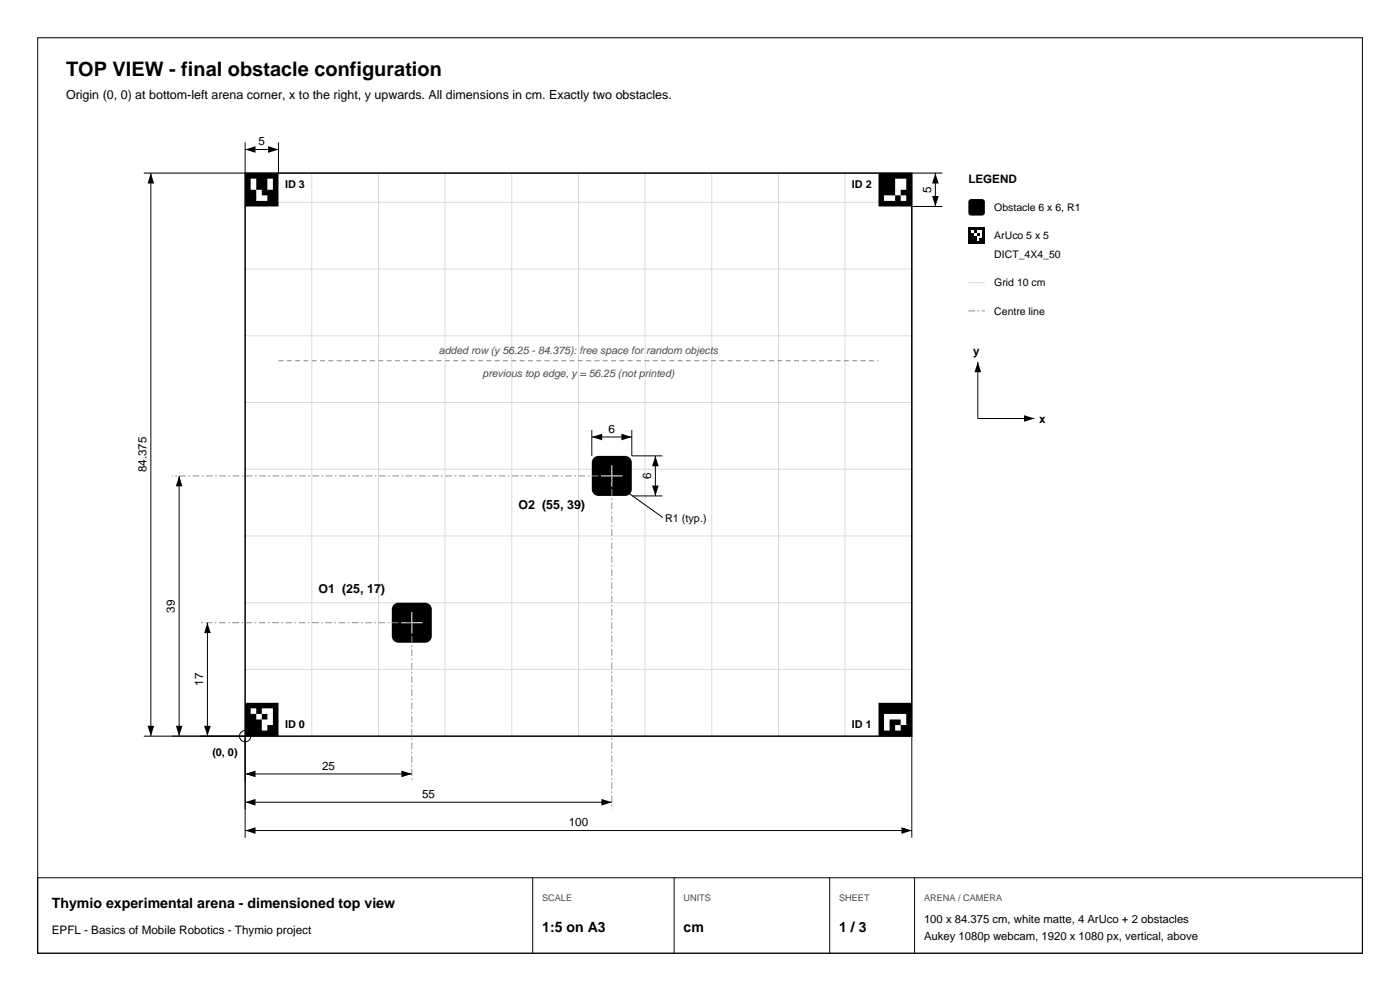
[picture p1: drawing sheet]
<svg xmlns="http://www.w3.org/2000/svg" width="420mm" height="297mm" viewBox="0 0 420 297" stroke-linecap="round" stroke-linejoin="round" font-family="sans-serif">
<g fill="none" stroke="#000" stroke-width=".3">
<path d="M11.3 11.3h397.4v274.4h-397.4zM45.3 51.9v168.7M73.5 42.7v9.2h-30.4M73.5 44.8h10M83.5 42.7v9.2M273.5 51.9h9.2M280.6 51.9v10M273.5 61.9h9.2M293.3 108.4v17h17M177.5 128.8v7.8M177.5 131h12M189.5 128.8v7.8h9.2"/>
<path d="M196.6 136.6v12M53.7 142.6v78M188.9 148l9.9 7.1M189.5 148.6h9.2M62.2 186.6v34M43.1 220.6h30.4v30.4M73.5 231.9h50M273.5 220.6v30.4M73.5 240.4h110M73.5 248.9h200M11.3 263.1h397.4v22.6h-397.4zM159.8 263.1v22.6"/>
<path d="M202.2 263.1v22.6M248.9 263.1v22.6M274.4 263.1v22.6"/>
<circle cx="73.5" cy="220.6" r="1.7"/>
</g>
<g fill="none" stroke="#dbdbdb" stroke-width=".3">
<path d="M93.5 51.9v168.7M113.5 51.9v168.7M133.5 51.9v168.7M153.5 51.9v168.7M173.5 51.9v168.7M193.5 51.9v168.7M213.5 51.9v168.7M233.5 51.9v168.7M253.5 51.9v168.7M73.5 60.6h200M73.5 80.6h200M290.5 84.7h5"/>
<path d="M73.5 100.6h200M73.5 120.6h200M73.5 140.6h200M73.5 160.6h200M73.5 180.6h200M73.5 200.6h200"/>
</g>
<path d="M83.5 108.1h180" fill="none" stroke="#8c8c8c" stroke-width=".3" stroke-dasharray="1.5 1" stroke-linecap="butt"/>
<g fill="#000">
<path d="M45.3 51.9l.9 3.1h-1.9zM73.5 44.8l3.2-1v2zM80.4 43.8l3.1 1-3.1 1zM280.6 51.9l1 3.1h-2zM279.6 58.8h2l-1 3.1zM293.3 108.4l1 3.2h-1.9zM177.5 131l3.2-1v2zM186.4 130l3.1 1-3.1 1zM196.6 136.6l1 3.1h-2zM307.2 124.4l3.1 1-3.1 1zM53.7 142.6l1 3.1h-1.9zM195.6 145.5h2l-1 3.1z"/>
<path d="M62.2 186.6l1 3.1h-2zM44.3 217.5h1.9l-.9 3.1zM52.8 217.5h1.9l-1 3.1zM61.2 217.5h2l-1 3.1zM73.5 231.9l3.2-.9v1.9zM120.4 231l3.1 .9-3.1 1zM73.5 240.4l3.2-1v2zM73.5 248.9l3.2-1v2zM180.4 239.4l3.1 1-3.1 1zM270.4 247.9l3.1 1-3.1 1z"/>
<path d="M73.5 51.9v1.6h1.7v-1.6zM75.2 51.9v1.6h1.7v-1.6zM76.9 51.9v1.6h1.6v-1.6zM78.5 51.9v1.6h1.7v-1.6zM80.2 51.9v1.6h1.7v-1.6zM81.9 51.9v1.6h1.6v-1.6zM73.5 53.5v1.7h1.7v-1.7zM76.9 53.5v1.7h1.6v-1.7zM78.5 53.5v1.7h1.7v-1.7zM81.9 53.5v1.7h1.6v-1.7zM73.5 55.2v1.7h1.7v-1.7zM76.9 55.2v1.7h1.6v-1.7zM78.5 55.2v1.7h1.7v-1.7zM81.9 55.2v1.7h1.6v-1.7zM73.5 56.9v1.6h1.7v-1.6zM75.2 56.9v1.6h1.7v-1.6zM78.5 56.9v1.6h1.7v-1.6zM80.2 56.9v1.6h1.7v-1.6zM81.9 56.9v1.6h1.6v-1.6zM73.5 58.5v1.7h1.7v-1.7zM75.2 58.5v1.7h1.7v-1.7zM80.2 58.5v1.7h1.7v-1.7zM81.9 58.5v1.7h1.6v-1.7zM73.5 60.2v1.7h1.7v-1.7zM75.2 60.2v1.7h1.7v-1.7zM76.9 60.2v1.7h1.6v-1.7zM78.5 60.2v1.7h1.7v-1.7zM80.2 60.2v1.7h1.7v-1.7zM81.9 60.2v1.7h1.6v-1.7z" fill-rule="evenodd"/>
<path d="M263.5 51.9v1.6h1.7v-1.6zM265.2 51.9v1.6h1.7v-1.6zM266.9 51.9v1.6h1.6v-1.6zM268.5 51.9v1.6h1.7v-1.6zM270.2 51.9v1.6h1.7v-1.6zM271.9 51.9v1.6h1.6v-1.6zM263.5 53.5v1.7h1.7v-1.7zM265.2 53.5v1.7h1.7v-1.7zM266.9 53.5v1.7h1.6v-1.7zM271.9 53.5v1.7h1.6v-1.7zM263.5 55.2v1.7h1.7v-1.7zM265.2 55.2v1.7h1.7v-1.7zM266.9 55.2v1.7h1.6v-1.7zM271.9 55.2v1.7h1.6v-1.7zM263.5 56.9v1.6h1.7v-1.6zM265.2 56.9v1.6h1.7v-1.6zM266.9 56.9v1.6h1.6v-1.6zM270.2 56.9v1.6h1.7v-1.6zM271.9 56.9v1.6h1.6v-1.6zM263.5 58.5v1.7h1.7v-1.7zM268.5 58.5v1.7h1.7v-1.7zM271.9 58.5v1.7h1.6v-1.7zM263.5 60.2v1.7h1.7v-1.7zM265.2 60.2v1.7h1.7v-1.7zM266.9 60.2v1.7h1.6v-1.7zM268.5 60.2v1.7h1.7v-1.7zM270.2 60.2v1.7h1.7v-1.7zM271.9 60.2v1.7h1.6v-1.7z" fill-rule="evenodd"/>
<path d="M290.5 68.1h.8v.9h-.8z" fill-rule="evenodd"/>
<path d="M290.5 69h.8v.8h-.8z" fill-rule="evenodd"/>
<path d="M290.5 69.8h.8v.8h-.8z" fill-rule="evenodd"/>
<path d="M290.5 70.6h.8v.8h-.8z" fill-rule="evenodd"/>
<path d="M290.5 71.4h.8v.9h-.8z" fill-rule="evenodd"/>
<path d="M290.5 72.3h.8v.8h-.8z" fill-rule="evenodd"/>
<path d="M291.3 68.1h.9v.9h-.9z" fill-rule="evenodd"/>
<path d="M291.3 69.8h.9v.8h-.9z" fill-rule="evenodd"/>
<path d="M291.3 70.6h.9v.8h-.9z" fill-rule="evenodd"/>
<path d="M291.3 71.4h.9v.9h-.9z" fill-rule="evenodd"/>
<path d="M291.3 72.3h.9v.8h-.9z" fill-rule="evenodd"/>
<path d="M290.8 59.9l.6-.2h3.2a.85 .85 0 0 1 .9 .8v3.3a.85 .85 0 0 1-.9 .8h-3.2a.85 .85 0 0 1-.9-.8v-3.3z" fill-rule="evenodd"/>
<path d="M292.2 68.1h.8v.9h-.8z" fill-rule="evenodd"/>
<path d="M292.2 69h.8v.8h-.8z" fill-rule="evenodd"/>
<path d="M292.2 70.6h.8v.8h-.8z" fill-rule="evenodd"/>
<path d="M292.2 71.4h.8v.9h-.8z" fill-rule="evenodd"/>
<path d="M292.2 72.3h.8v.8h-.8z" fill-rule="evenodd"/>
<path d="M293 68.1h.8v.9h-.8z" fill-rule="evenodd"/>
<path d="M293 69.8h.8v.8h-.8z" fill-rule="evenodd"/>
<path d="M293 72.3h.8v.8h-.8z" fill-rule="evenodd"/>
<path d="M293.8 68.1h.8v.9h-.8z" fill-rule="evenodd"/>
<path d="M293.8 71.4h.8v.9h-.8z" fill-rule="evenodd"/>
<path d="M293.8 72.3h.8v.8h-.8z" fill-rule="evenodd"/>
<path d="M294.6 68.1h.9v.9h-.9z" fill-rule="evenodd"/>
<path d="M294.6 69h.9v.8h-.9z" fill-rule="evenodd"/>
<path d="M294.6 69.8h.9v.8h-.9z" fill-rule="evenodd"/>
<path d="M294.6 70.6h.9v.8h-.9z" fill-rule="evenodd"/>
<path d="M294.6 71.4h.9v.9h-.9z" fill-rule="evenodd"/>
<path d="M294.6 72.3h.9v.8h-.9z" fill-rule="evenodd"/>
<path d="M178.1 137.2l1.4-.6h8a2 2 0 0 1 2 2v8a2 2 0 0 1-2 2h-8a2 2 0 0 1-2-2v-8z" fill-rule="evenodd"/>
<path d="M118.1 181.2l1.4-.6h8a2 2 0 0 1 2 2v8a2 2 0 0 1-2 2h-8a2 2 0 0 1-2-2v-8z" fill-rule="evenodd"/>
<path d="M73.5 210.6v1.7h1.7v-1.7zM75.2 210.6v1.7h1.7v-1.7zM76.9 210.6v1.7h1.6v-1.7zM78.5 210.6v1.7h1.7v-1.7zM80.2 210.6v1.7h1.7v-1.7zM81.9 210.6v1.7h1.6v-1.7zM73.5 212.3v1.7h1.7v-1.7zM76.9 212.3v1.7h1.6v-1.7zM81.9 212.3v1.7h1.6v-1.7zM73.5 214v1.6h1.7v-1.6zM75.2 214v1.6h1.7v-1.6zM78.5 214v1.6h1.7v-1.6zM81.9 214v1.6h1.6v-1.6zM73.5 215.6v1.7h1.7v-1.7zM75.2 215.6v1.7h1.7v-1.7zM76.9 215.6v1.7h1.6v-1.7zM81.9 215.6v1.7h1.6v-1.7zM73.5 217.3v1.7h1.7v-1.7zM75.2 217.3v1.7h1.7v-1.7zM76.9 217.3v1.7h1.6v-1.7zM80.2 217.3v1.7h1.7v-1.7zM81.9 217.3v1.7h1.6v-1.7zM73.5 219v1.6h1.7v-1.6zM75.2 219v1.6h1.7v-1.6zM76.9 219v1.6h1.6v-1.6zM78.5 219v1.6h1.7v-1.6zM80.2 219v1.6h1.7v-1.6zM81.9 219v1.6h1.6v-1.6z" fill-rule="evenodd"/>
<path d="M263.5 210.6v1.7h1.7v-1.7zM265.2 210.6v1.7h1.7v-1.7zM266.9 210.6v1.7h1.6v-1.7zM268.5 210.6v1.7h1.7v-1.7zM270.2 210.6v1.7h1.7v-1.7zM271.9 210.6v1.7h1.6v-1.7zM263.5 212.3v1.7h1.7v-1.7zM265.2 212.3v1.7h1.7v-1.7zM266.9 212.3v1.7h1.6v-1.7zM268.5 212.3v1.7h1.7v-1.7zM270.2 212.3v1.7h1.7v-1.7zM271.9 212.3v1.7h1.6v-1.7zM263.5 214v1.6h1.7v-1.6zM271.9 214v1.6h1.6v-1.6zM263.5 215.6v1.7h1.7v-1.7zM266.9 215.6v1.7h1.6v-1.7zM268.5 215.6v1.7h1.7v-1.7zM271.9 215.6v1.7h1.6v-1.7zM263.5 217.3v1.7h1.7v-1.7zM266.9 217.3v1.7h1.6v-1.7zM270.2 217.3v1.7h1.7v-1.7zM271.9 217.3v1.7h1.6v-1.7zM263.5 219v1.6h1.7v-1.6zM265.2 219v1.6h1.7v-1.6zM266.9 219v1.6h1.6v-1.6zM268.5 219v1.6h1.7v-1.6zM270.2 219v1.6h1.7v-1.6zM271.9 219v1.6h1.6v-1.6z" fill-rule="evenodd"/>
</g>
<path d="M73.5 51.9h200v168.7h-200z" fill="none" stroke="#000" stroke-width=".45"/>
<path d="M183.5 139.4v6.4M180.3 142.6h6.4M120.3 186.6h6.4M123.5 183.4v6.4" fill="none" stroke="#fff" stroke-width=".3"/>
<path d="M290.5 93.2h5M183.5 142.6v99.9M183.5 142.6h-131.9M123.5 186.6v47.5M123.5 186.6h-63.4" fill="none" stroke="#8c8c8c" stroke-width=".3" stroke-dasharray="2 .7 .5 .7" stroke-linecap="butt"/>
<text font-size="6" x="19.8" y="22.6">TOP VIEW - final obstacle configuration</text>
<g font-size="4.2">
<text x="15.6" y="272.2">Thymio experimental arena - dimensioned top view</text>
<text x="162.6" y="279.3">1:5 on A3</text>
<text x="205.1" y="279.3">cm</text>
<text x="251.7" y="279.3">1 / 3</text>
</g>
<g font-size="3.7">
<text x="19.8" y="29.7">Origin (0, 0) at bottom-left arena corner, x to the right, y upwards. All dimensions in cm. Exactly two obstacles.</text>
<text x="155.6" y="152.6">O2 (55, 39)</text>
<text x="95.6" y="177.6">O1 (25, 17)</text>
</g>
<g font-size="3.5">
<text x="77.6" y="43.5">5</text>
<text x="279.3" y="57.8" transform="rotate(-90 279.3 57.8)">5</text>
<text x="290.5" y="54.7">LEGEND</text>
<text x="291.9" y="106.3">y</text>
<text x="182.6" y="129.7">6</text>
<text x="311.7" y="126.8">x</text>
<text x="44" y="141.6" transform="rotate(-90 44 141.6)">84.375</text>
<text x="195.3" y="143.6" transform="rotate(-90 195.3 143.6)">6</text>
<text x="52.5" y="183.6" transform="rotate(-90 52.5 183.6)">39</text>
<text x="61" y="205.6" transform="rotate(-90 61 205.6)">17</text>
<text x="96.6" y="230.7">25</text>
<text x="126.6" y="239.2">55</text>
<text x="170.6" y="247.6">100</text>
<text x="15.6" y="280">EPFL - Basics of Mobile Robotics - Thymio project</text>
</g>
<g font-size="3.4">
<text x="277.2" y="276.5">100 x 84.375 cm, white matte, 4 ArUco + 2 obstacles</text>
<text x="277.2" y="281.7">Aukey 1080p webcam, 1920 x 1080 px, vertical, above</text>
</g>
<g font-size="3.2">
<text x="85.5" y="56.4">ID 3</text>
<text x="255.6" y="56.4">ID 2</text>
<text x="199.6" y="156.5">R1 (typ.)</text>
<text x="85.5" y="218.2">ID 0</text>
<text x="255.6" y="218.2">ID 1</text>
<text x="63.7" y="226.6">(0, 0)</text>
</g>
<g font-size="3.1">
<text x="298.3" y="63.2">Obstacle 6 x 6, R1</text>
<text x="298.3" y="71.7">ArUco 5 x 5</text>
<text x="298.3" y="77.3">DICT_4X4_50</text>
<text x="298.3" y="85.8">Grid 10 cm</text>
<text x="298.3" y="94.3">Centre line</text>
</g>
<g font-size="3.1" fill="#4d4d4d">
<text x="131.7" y="106">added row (y 56.25 - 84.375): free space for random objects</text>
<text x="144.8" y="113.1">previous top edge, y = 56.25 (not printed)</text>
</g>
<g font-size="2.7" fill="#4d4d4d">
<text x="162.6" y="270.1">SCALE</text>
<text x="205.1" y="270.1">UNITS</text>
<text x="251.7" y="270.1">SHEET</text>
<text x="277.2" y="270.1">ARENA / CAMERA</text>
</g>
</svg>
